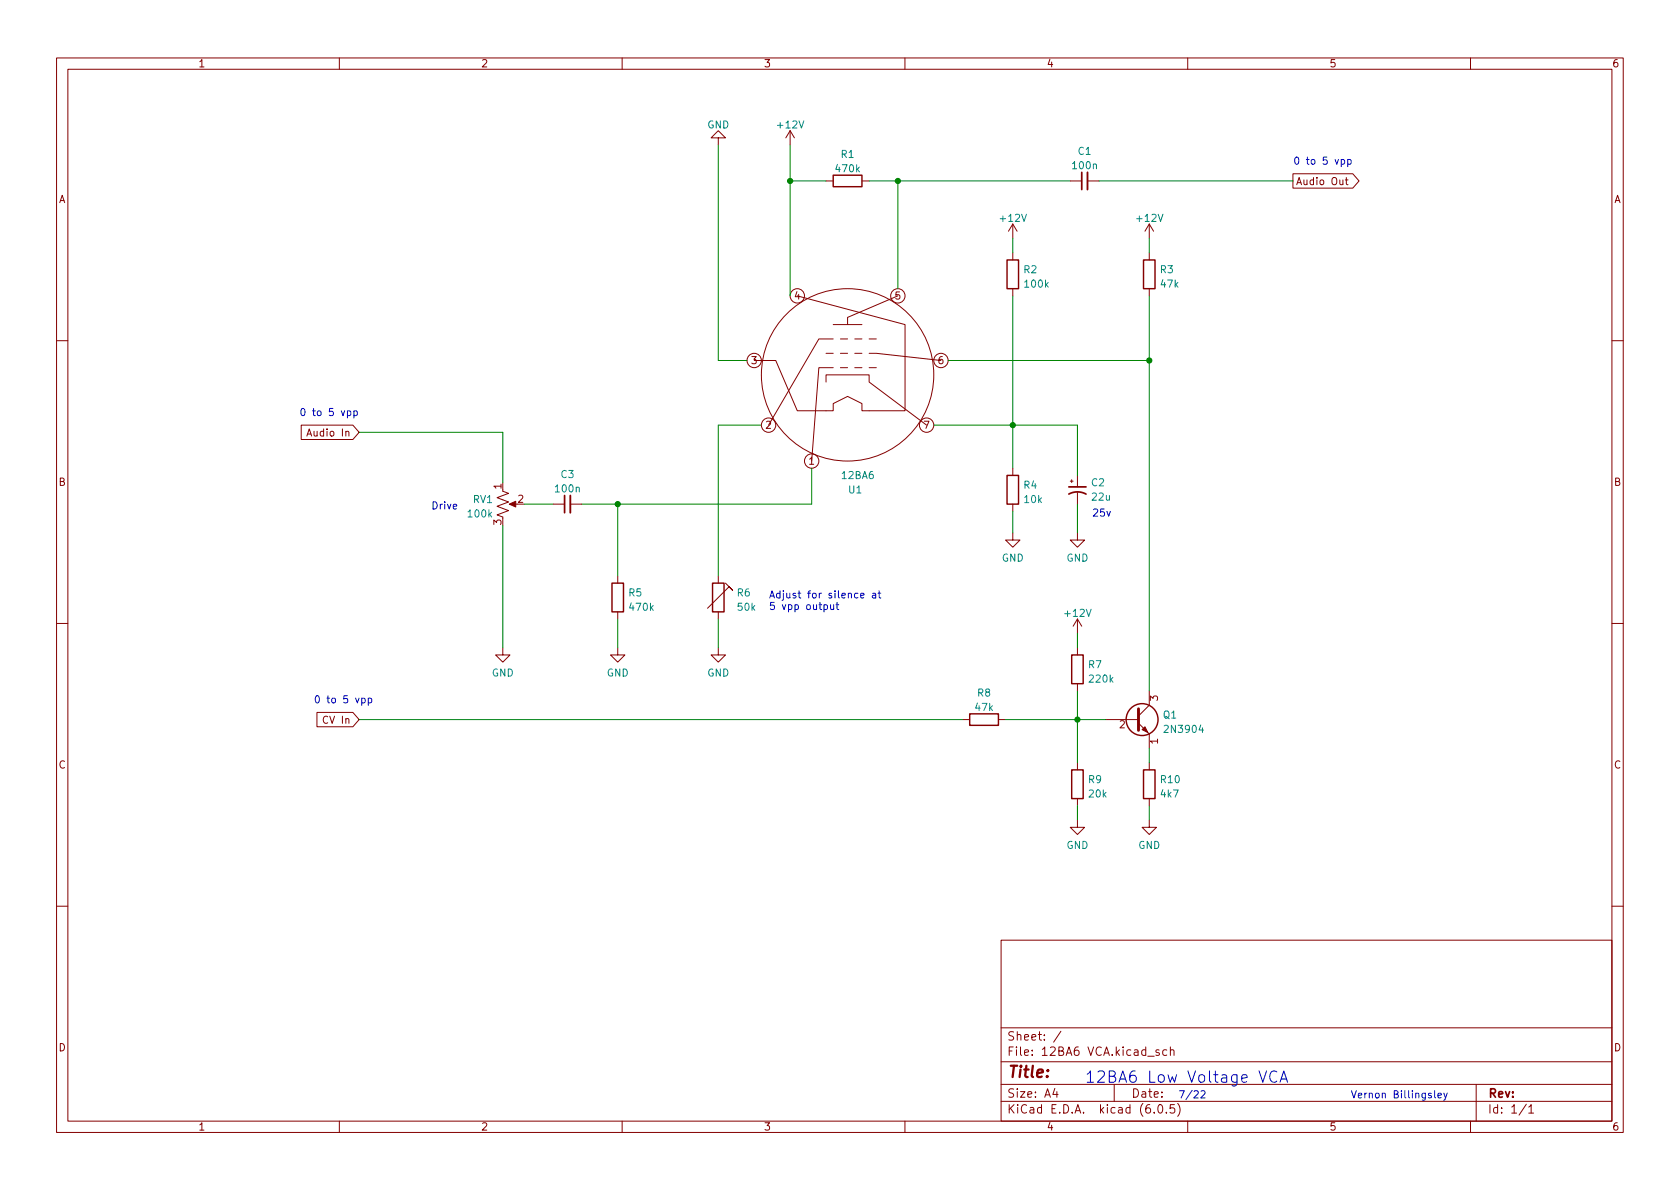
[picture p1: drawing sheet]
<svg xmlns="http://www.w3.org/2000/svg" width="297mm" height="210mm" viewBox="0 0 297 210" stroke-linecap="round" stroke-linejoin="round" font-family="sans-serif">
<g fill="none" stroke="#840000" stroke-width=".18">
<path d="M10 10.2h277v190.1h-277zM12 12.2h273v186.1h-273zM60 10.2v2M110 10.2v2M160 10.2v2M210 10.2v2M260 10.2v2M127 24.4h-1.3l1.3-1.3 1.3 1.3h-1.3v1.2M139.7 23.1l-.8 1.3M139.7 23.1v2.5M139.7 23.1l.8 1.3M146 32h1.3"/>
<path d="M152.4 32h1.3M179.1 39.6v2.6M179.1 39.6l-.8 1.3M179.1 39.6l.7 1.3M189.2 32h2.1M192.3 32h2M203.2 39.6v2.6M203.2 39.6l-.8 1.3M203.2 39.6l.8 1.3M228.6 30.7h10.6l1.1 1.3-1.1 1.3h-10.6zM237.9 31.8h.4M238 31.4v1.1l.3 .2"/>
<path d="M141 52.3l19 5.1v15.2h-7.6v-1.2l-2.5-1.3-2.6 1.3v1.2h-6.3l-3.8-8.9h-3.9M147.3 59.9h-2.5l-8.9 15.3M147.3 57.4h5.1M148.6 59.9h1.3M151.1 59.9h1.3M153.7 59.9h1.2M158.7 52.3l-8.8 3.8v1.3M179.1 44.7v1.3M179.1 51v1.3M203.2 44.7v1.3M203.2 51v1.3M10 60.2h2"/>
<path d="M53.3 75.2h9.1l1.1 1.2-1.1 1.3h-9.1zM54.3 77.1l.4-1.3 .4 1.3M54.4 76.8h.6M146 67.6v-1.3h7.7v1.3l10.1 7.6M146 62.5h1.3M147.3 65h-2.5l-1.3 16.5M148.6 62.5h1.3M148.6 65h1.3M151.1 62.5h1.3M151.1 65h1.3M153.7 62.5h1.2l11.5 1.2M153.7 65h1.2"/>
<path d="M285 60.2h2M88.9 86.9l1 .3-2 .8 2 .8-2 .7 2 .8-2 .8 1 .3M90.4 89.1h1M97.8 89.1h2M100.8 89.1h2.1M179.1 94.2v1.3h1.2l-1.2 1.3-1.3-1.3h1.3M179.1 82.8v1.3M179.1 89.1v1.3M189.2 85.1h.5M189.5 84.8v.5M190.5 94.2v1.3h1.3l-1.3 1.3-1.3-1.3h1.3M190.5 84.1v2"/>
<path d="M190.5 87.1v2M10 110.2h2M88.9 114.5v1.3h1.3l-1.3 1.3-1.3-1.3h1.3M109.2 114.5v1.3h1.3l-1.3 1.3-1.3-1.3h1.3M109.2 101.8v1.3M109.2 108.2v1.3M127 114.5v1.3h1.3l-1.3 1.3-1.3-1.3h1.3M127 101.8v1.3M127 108.2v1.3M128.3 103.1l1.2 1.3-.6-.6-3.8 3.8M190.5 109.5v2.5M190.5 114.5v1.3"/>
<path d="M190.5 109.5l-.8 1.2M190.5 109.5l.8 1.2M285 110.2h2M56 126h6.4l1.1 1.2-1.1 1.3h-6.4zM170.2 127.2h1.2M176.5 127.2h1.3M190.5 120.9v1.3M190.5 134.9v1.2M195.6 127.2h5.7M201.3 127.9l1.9 1.9v2.5M203.2 122.2v2.5l-1.9 1.9M203.2 134.9v1.2"/>
<path d="M190.5 145v1.3h1.3l-1.3 1.3-1.3-1.3h1.3M190.5 141.2v1.3M203.2 145v1.3h1.3l-1.3 1.3-1.3-1.3h1.3M203.2 141.2v1.3M10 160.2h2M177 166.3h108v32h-108zM285 160.2h2M60 198.3v2M110 198.3v2M160 198.3v2M177 194.8h108M177 191.8h108"/>
<path d="M177 187.8h108M177 181.8h108M186.5 192.5l-.4 1h1M186.9 193v1M187.6 182.4l-1.3 1.9M197 191.8v3M204.1 196.7v.1M204.9 195.4l.2-.1a.81 .81 0 0 1 .6 .7 .81 .81 0 0 1-.3 .8h-.2a.81 .81 0 0 1-.6-.6 .81 .81 0 0 1 .3-.8zM204.9 185.7l-.3-.1-.2 .2v.3l.5 .1v.4h-.5M206.2 196.7v.1M206.3 185.7l-.4-.1-.3 .3v.4l.1 .3h.6M206.9 185.8l.2-.2 .4 .1 .1 .9"/>
<path d="M206.9 185.1v1.5M207.6 195.3h-.7v.7l.2-.1 .5 .1 .1 .2-.1 .5-.2 .1-.5-.1M208.2 195.1a1.72 1.72 0 0 1 0 2.3M210 198.3v2M260 198.3v2M261 191.8v6.5M269.9 195.3l-1.3 1.9M270.3 195.8l.4-.5v1.5M270.3 196.8h.9"/>
<circle cx="141" cy="52.3" r="1.27"/>
<circle cx="158.7" cy="52.3" r="1.27"/>
<circle cx="133.3" cy="63.7" r="1.27"/>
<circle cx="135.9" cy="75.2" r="1.27"/>
<circle cx="149.9" cy="66.3" r="15.2"/>
<circle cx="163.8" cy="75.2" r="1.27"/>
<circle cx="166.4" cy="63.7" r="1.27"/>
<circle cx="143.5" cy="81.5" r="1.27"/>
</g>
<g fill="none" stroke="#840000" stroke-width=".25">
<path d="M147.3 31h5.1v2h-5.1zM178.1 46h2v5h-2zM202.2 46h2v5h-2zM178.1 84.1h2v5h-2zM108.2 103.1h2v5.1h-2zM126 103.1h2v5.1h-2zM189.5 115.8h2v5.1h-2zM171.4 126.2h5.1v2.1h-5.1zM189.5 136.1h2v5.1h-2zM202.2 136.1h2v5.1h-2z"/>
<circle cx="201.9" cy="127.2" r="2.82"/>
</g>
<path d="M191.3 30.5v3M99.8 87.6v3.1M189 86.1h3M189 87.4a3.2 3.2 0 0 1 3 0" fill="none" stroke="#840000" stroke-width=".3"/>
<path d="M201.3 125.3v3.9" fill="none" stroke="#840000" stroke-width=".51"/>
<g fill="#840000" stroke="#840000" stroke-width=".18">
<path d="M202.4 128.5l.5 1-1-.5z"/>
<path d="M90 89.1l1.2-.5v1.1z"/>
</g>
<path d="M192.3 30.5v3M100.8 87.6v3.1" fill="none" stroke="#840000" stroke-width=".33"/>
<g fill="none" stroke="#0000c2" stroke-width=".18">
<path d="M237.1 28.3l.4-.1 .2 .2-.1 .6h-.5M237.1 28.2v1.3M238.3 28.3l.4-.1 .2 .2-.1 .6h-.5M238.3 28.2v1.3M53.4 72.3l.1-.1a.68 .68 0 0 1 .4 .7 .68 .68 0 0 1-.4 .6 .84 .84 0 0 1-.1-1.2zM145.7 107l.4-.1 .2 .3-.1 .5h-.5M146.9 106.9v.8l.3 .1 .2-.1M147.4 106.9v.9M147.8 106.9h.5M148 106.5v1.1l.3 .2M152.2 105.3l.6-.1-.1-.2-.3-.1-.2 .2v.6h.5M154.3 105h.5v.7"/>
<path d="M154.8 105.2l-.4 .1-.2 .1 .2 .3h.4M155.3 104.9h.4M155.4 104.5v1.1l.3 .1M55.9 123.1l.1-.1a.68 .68 0 0 1 .5 .7 .68 .68 0 0 1-.5 .6 .84 .84 0 0 1-.1-1.2zM212.3 193l.5-.1 .3 .3-.8 .9h.8M222.6 189.4l.7 2 .6-2M225.8 189.6a.8 .8 0 0 0-1 0 .8 .8 0 0 0-.3 .9 .75 .75 0 0 0 .4 .8 .75 .75 0 0 0 .9-.1M226.3 191.4l.7-2 .7 2M226.5 190.8h1M253.7 192.9v1.1l.1 .1M254.3 193.7l.6-.1-.1-.2-.4-.1-.1 .2v.6h.5M255.3 193.3l.3 .8"/>
<path d="M255.9 193.3l-.4 1.2-.2 .1"/>
</g>
<g fill="none" stroke="#008400" stroke-width=".18">
<path d="M127 25.6v38.1h5.1M139.7 32h6.3M139.7 25.6v26.7M153.7 32h35.5M158.7 32v19M194.3 32h34.3M179.1 42.2v2.5M179.1 52.3v30.5M203.2 42.2v2.5M203.2 52.3v69.9M63.5 76.4h25.4v8.9M134.6 75.2h-7.6v26.6"/>
<path d="M165.1 75.2h25.4v8.9M167.6 63.7h35.6M88.9 93v21.5M92.7 89.1h5.1M109.2 89.1v12.7M143.5 82.8v6.3h-40.6M179.1 90.4v3.8M190.5 89.1v5.1M109.2 109.5v5M127 109.5v5M190.5 112v2.5M63.5 127.2h106.7"/>
<path d="M177.8 127.2h17.8M190.5 122.2v12.7M203.2 132.3v2.6M190.5 142.5v2.5M203.2 142.5v2.5"/>
</g>
<g fill="#008400" stroke="#008400" stroke-width=".18">
<circle cx="190.5" cy="127.2" r=".46"/>
<circle cx="203.2" cy="63.7" r=".46"/>
<circle cx="179.1" cy="75.2" r=".46"/>
<circle cx="158.7" cy="32" r=".46"/>
<circle cx="139.7" cy="32" r=".46"/>
<circle cx="109.2" cy="89.1" r=".46"/>
</g>
<text font-size="2.8" fill="#840000" x="178" y="190.6">Title:</text>
<text font-size="2.8" fill="#0000c2" x="191.8" y="191.5">12BA6 Low Voltage VCA</text>
<g font-size="2.1" fill="#840000">
<text x="178" y="184">Sheet: /</text>
<text x="178" y="186.7">File: 12BA6 VCA.kicad_sch</text>
<text x="178" y="196.9">KiCad E.D.A. kicad (6.0.5)</text>
<text x="178" y="194.1">Size: A4</text>
<text x="200" y="194.1">Date:</text>
<text x="263" y="194.1">Rev:</text>
<text x="263" y="196.9">Id: 1/1</text>
</g>
<g font-size="1.8" fill="#840000">
<text x="35" y="11.9">1</text>
<text x="85" y="11.9">2</text>
<text x="135" y="11.9">3</text>
<text x="185" y="11.9">4</text>
<text x="235" y="11.9">5</text>
<text x="285" y="11.9">6</text>
<text x="10.3" y="35.9">A</text>
<text x="229.1" y="32.7">Audio Out</text>
<text x="285.3" y="35.9">A</text>
<text x="140.5" y="53">4</text>
<text x="158.3" y="53">5</text>
<text x="132.9" y="64.4">3</text>
<text x="165.9" y="64.4">6</text>
<text x="55" y="77.2">Audio In</text>
<text x="135.4" y="75.8">2</text>
<text x="163.3" y="75.8">7</text>
<text x="143" y="82.2">1</text>
<text x="10.3" y="85.9">B</text>
<text x="88.6" y="86.5" transform="rotate(-90 88.6 86.5)">1</text>
<text x="91.6" y="88.9">2</text>
<text x="285.3" y="85.9">B</text>
<text x="88.6" y="92.8" transform="rotate(-90 88.6 92.8)">3</text>
<text x="204.7" y="123.9" transform="rotate(-90 204.7 123.9)">3</text>
<text x="57.6" y="128">CV In</text>
<text x="197.9" y="128.8">2</text>
<text x="204.7" y="131.6" transform="rotate(-90 204.7 131.6)">1</text>
<text x="10.3" y="135.9">C</text>
<text x="285.3" y="135.9">C</text>
<text x="10.3" y="185.9">D</text>
<text x="285.3" y="185.9">D</text>
<text x="35" y="199.9">1</text>
<text x="85" y="199.9">2</text>
<text x="135" y="199.9">3</text>
<text x="185" y="199.9">4</text>
<text x="235" y="199.9">5</text>
<text x="285" y="199.9">6</text>
</g>
<g font-size="1.8" fill="#008484">
<text x="125" y="22.7">GND</text>
<text x="137.6" y="22.7">+12V</text>
<text x="148.7" y="27.9">R1</text>
<text x="189.8" y="29.9">100n</text>
<text x="190.6" y="27.4">C1</text>
<text x="147.9" y="30.5">470k</text>
<text x="177" y="39.2">+12V</text>
<text x="201.1" y="39.2">+12V</text>
<text x="181" y="48.3">R2</text>
<text x="181.3" y="50.8">100k</text>
<text x="205.2" y="48.3">R3</text>
<text x="205.3" y="50.8">47k</text>
<text x="83.7" y="88.9">RV1</text>
<text x="98.3" y="87.1">100n</text>
<text x="99.2" y="84.5">C3</text>
<text x="148.9" y="84.7">12BA6</text>
<text x="150.1" y="87.2">U1</text>
<text x="181" y="86.4">R4</text>
<text x="181.2" y="88.9">10k</text>
<text x="193" y="86">C2</text>
<text x="193.2" y="88.5">22u</text>
<text x="82.9" y="91.5">100k</text>
<text x="177.1" y="99.3">GND</text>
<text x="188.5" y="99.3">GND</text>
<text x="111.2" y="105.5">R5</text>
<text x="111.4" y="108">470k</text>
<text x="130.4" y="105.5">R6</text>
<text x="130.5" y="108">50k</text>
<text x="188.4" y="109.1">+12V</text>
<text x="86.9" y="119.6">GND</text>
<text x="107.3" y="119.6">GND</text>
<text x="125" y="119.6">GND</text>
<text x="192.5" y="118.2">R7</text>
<text x="172.5" y="125.7">47k</text>
<text x="172.9" y="123.2">R8</text>
<text x="192.7" y="120.7">220k</text>
<text x="205.7" y="127">Q1</text>
<text x="206.2" y="129.6">2N3904</text>
<text x="192.5" y="138.5">R9</text>
<text x="192.6" y="141">20k</text>
<text x="205.3" y="138.5">R10</text>
<text x="205.3" y="141">4k7</text>
<text x="188.5" y="150.1">GND</text>
<text x="201.2" y="150.1">GND</text>
</g>
<g font-size="1.8" fill="#0000c2">
<text x="228.6" y="29.1">0 to 5 vpp</text>
<text x="55.2" y="73.6">0 to 5 vpp</text>
<text x="76.2" y="90.1">Drive</text>
<text x="193" y="91.3">25v</text>
<text x="135.9" y="105.8">Adjust for silence at</text>
<text x="135.9" y="107.8">5 vpp output</text>
<text x="57.8" y="124.4">0 to 5 vpp</text>
<text x="208.3" y="194.2">7/22</text>
<text x="238.8" y="194.2">Vernon Billingsley</text>
</g>
</svg>
